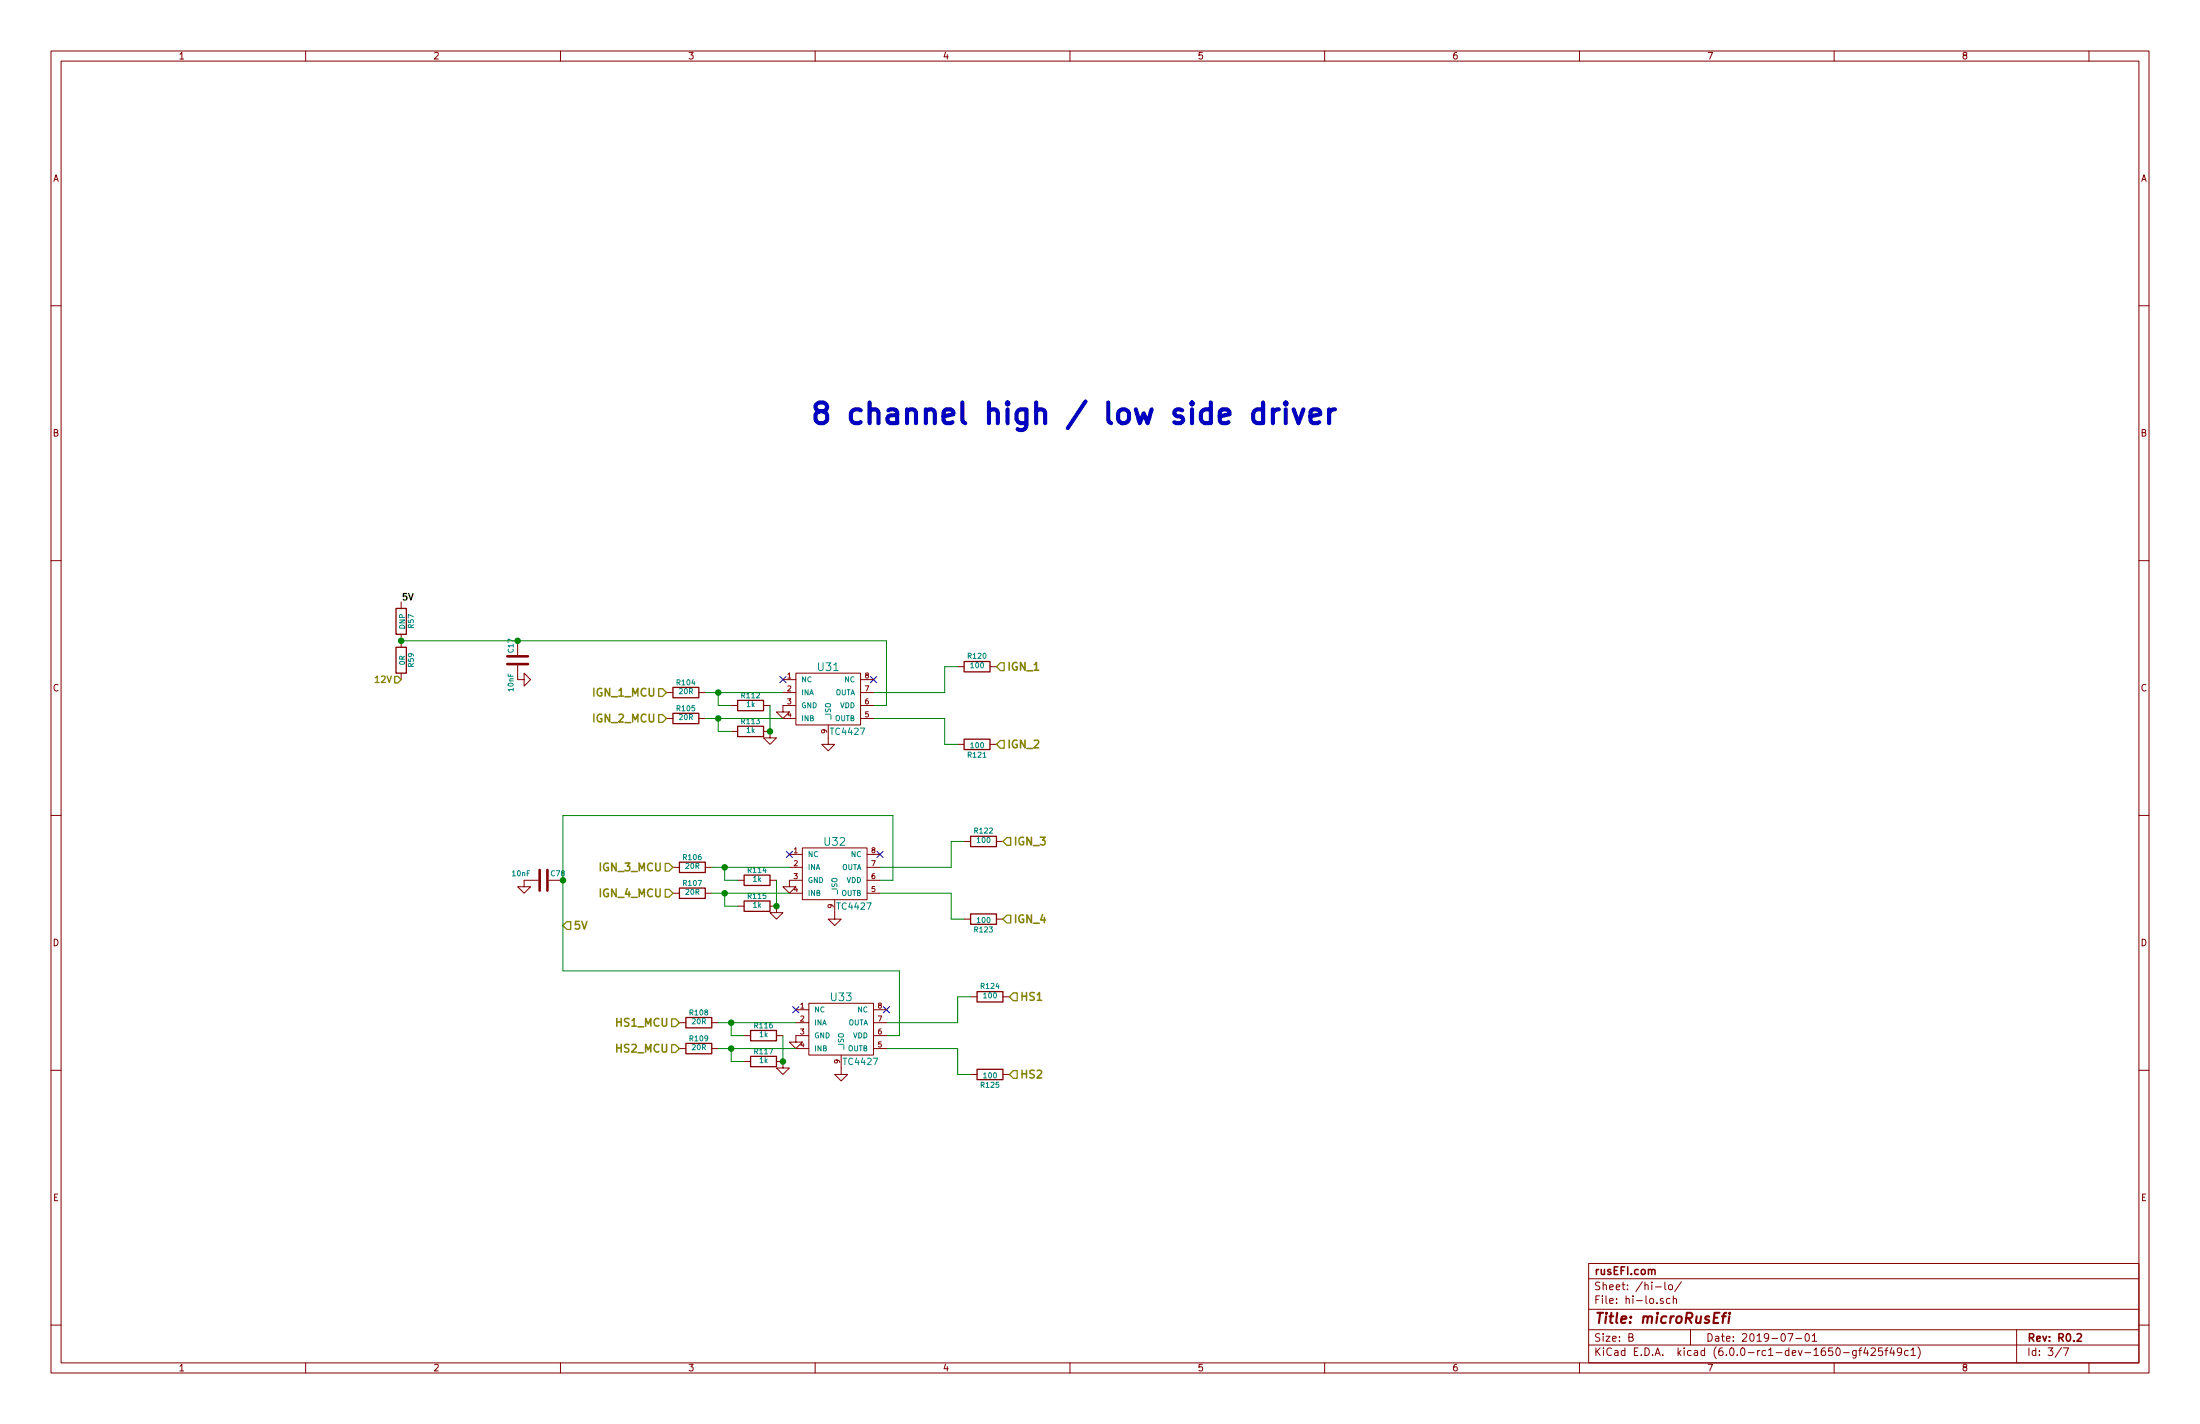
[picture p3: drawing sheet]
EESchema Schematic File Version 4
LIBS:microRusEfi-cache
EELAYER 29 0
EELAYER END
$Descr B 17000 11000
encoding utf-8
Sheet 3 7
Title "microRusEfi"
Date "2019-07-01"
Rev "R0.2"
Comp "rusEFI.com"
Comment1 ""
Comment2 ""
Comment3 ""
Comment4 ""
$EndDescr
Text Notes 6250 3300 0    160  ~ 32
8 channel high / low side driver
NoConn ~ 6150 7800
NoConn ~ 6850 7800
Wire Wire Line
	6850 8000 6950 8000
Wire Wire Line
	6850 7900 7400 7900
Wire Wire Line
	6850 8100 7400 8100
$Comp
L Device:R R125
U 1 1
P 7650 8300
F 0 "R125" V 7730 8300 40  0000 C CNN
F 1 "100" V 7657 8301 40  0000 C CNN
F 2 "Resistor_SMD:R_0603_1608Metric" V 980 3050 60  0001 C CNN
F 3 "" H 7650 8300 60  0001 C CNN
F 4 "RMCF0603FT100R" H 0   0   50  0001 C CNN "Part #"
F 5 "DIGI" H 0   0   50  0001 C CNN "VEND"
F 6 "RMCF0603FT100RCT-ND" H 0   0   50  0001 C CNN "VEND#"
F 7 "StackPole" H 0   0   50  0001 C CNN "Manufacturer"
	1    7650 8300
	0    1    1    0   
$EndComp
Wire Wire Line
	7400 8100 7400 8300
Wire Wire Line
	7400 7900 7400 7700
$Comp
L power:GND #PWR0155
U 1 1
P 6150 8000
F 0 "#PWR0155" H 6150 8000 30  0001 C CNN
F 1 "GND" H 6150 7930 30  0001 C CNN
F 2 "" H 6150 8000 60  0000 C CNN
F 3 "" H 6150 8000 60  0000 C CNN
	1    6150 8000
	1    0    0    -1  
$EndComp
$Comp
L Device:R R124
U 1 1
P 7650 7700
F 0 "R124" V 7730 7700 40  0000 C CNN
F 1 "100" V 7657 7701 40  0000 C CNN
F 2 "Resistor_SMD:R_0603_1608Metric" V 980 3050 60  0001 C CNN
F 3 "" H 7650 7700 60  0001 C CNN
F 4 "RMCF0603FT100R" H 0   0   50  0001 C CNN "Part #"
F 5 "DIGI" H 0   0   50  0001 C CNN "VEND"
F 6 "RMCF0603FT100RCT-ND" H 0   0   50  0001 C CNN "VEND#"
F 7 "StackPole" H 0   0   50  0001 C CNN "Manufacturer"
	1    7650 7700
	0    1    -1   0   
$EndComp
$Comp
L rusefi_tc4427:TC4427 U33
U 1 1
P 6500 7950
F 0 "U33" H 6500 8200 60  0000 C CNN
F 1 "TC4427" H 6650 7700 50  0000 C CNN
F 2 "modules:DFN-8-1EP_6x5mm_P1.27mm_EP4x2mm" H 6500 7950 60  0001 C CNN
F 3 "" H 6500 7950 60  0000 C CNN
F 4 "TC4427EOA" H 0   0   50  0001 C CNN "Part #"
F 5 "TC4427EOA-ND" H 0   0   50  0001 C CNN "VEND#"
F 6 "DIGI" H 0   0   50  0001 C CNN "VEND"
F 7 "MicroChip" H 0   0   50  0001 C CNN "Manufacturer"
	1    6500 7950
	1    0    0    -1  
$EndComp
$Comp
L power:GND #PWR0160
U 1 1
P 6500 8250
F 0 "#PWR0160" H 6500 8250 30  0001 C CNN
F 1 "GND" H 6500 8180 30  0001 C CNN
F 2 "" H 6500 8250 60  0000 C CNN
F 3 "" H 6500 8250 60  0000 C CNN
	1    6500 8250
	1    0    0    -1  
$EndComp
$Comp
L Device:R R116
U 1 1
P 5900 8000
F 0 "R116" V 5975 8000 40  0000 C CNN
F 1 "1k" V 5907 8001 40  0000 C CNN
F 2 "Resistor_SMD:R_0603_1608Metric" V -770 5150 60  0001 C CNN
F 3 "" H 5900 8000 60  0001 C CNN
F 4 "RMCF0603JJ1K00" H 0   0   50  0001 C CNN "Part #"
F 5 "DIGI" H 0   0   50  0001 C CNN "VEND"
F 6 "RMCF0603JJ1K00CT-ND" H 0   0   50  0001 C CNN "VEND#"
F 7 "StackPole" H 0   0   50  0001 C CNN "Manufacturer"
	1    5900 8000
	0    1    -1   0   
$EndComp
$Comp
L Device:R R108
U 1 1
P 5400 7900
F 0 "R108" V 5475 7900 40  0000 C CNN
F 1 "20R" V 5407 7901 40  0000 C CNN
F 2 "Resistor_SMD:R_0603_1608Metric" V -1270 5050 60  0001 C CNN
F 3 "" H 5400 7900 60  0001 C CNN
F 4 "RMCF0603JT20R0" H 0   0   50  0001 C CNN "Part #"
F 5 "DIGI" H 0   0   50  0001 C CNN "VEND"
F 6 "RMCF0603JT20R0CT-ND" H 0   0   50  0001 C CNN "VEND#"
F 7 "StackPole" H 0   0   50  0001 C CNN "Manufacturer"
	1    5400 7900
	0    1    -1   0   
$EndComp
$Comp
L Device:R R117
U 1 1
P 5900 8200
F 0 "R117" V 5975 8200 40  0000 C CNN
F 1 "1k" V 5907 8201 40  0000 C CNN
F 2 "Resistor_SMD:R_0603_1608Metric" V -770 5350 60  0001 C CNN
F 3 "" H 5900 8200 60  0001 C CNN
F 4 "RMCF0603JJ1K00" H 0   0   50  0001 C CNN "Part #"
F 5 "DIGI" H 0   0   50  0001 C CNN "VEND"
F 6 "RMCF0603JJ1K00CT-ND" H 0   0   50  0001 C CNN "VEND#"
F 7 "StackPole" H 0   0   50  0001 C CNN "Manufacturer"
	1    5900 8200
	0    1    -1   0   
$EndComp
$Comp
L Device:R R109
U 1 1
P 5400 8100
F 0 "R109" V 5475 8100 40  0000 C CNN
F 1 "20R" V 5407 8101 40  0000 C CNN
F 2 "Resistor_SMD:R_0603_1608Metric" V -1270 5250 60  0001 C CNN
F 3 "" H 5400 8100 60  0001 C CNN
F 4 "RMCF0603JT20R0" H 0   0   50  0001 C CNN "Part #"
F 5 "DIGI" H 0   0   50  0001 C CNN "VEND"
F 6 "RMCF0603JT20R0CT-ND" H 0   0   50  0001 C CNN "VEND#"
F 7 "StackPole" H 0   0   50  0001 C CNN "Manufacturer"
	1    5400 8100
	0    1    -1   0   
$EndComp
Wire Wire Line
	6150 7900 5650 7900
Wire Wire Line
	5650 7900 5650 8000
Wire Wire Line
	5650 8100 5650 8200
Wire Wire Line
	5650 8100 6150 8100
$Comp
L power:GND #PWR0153
U 1 1
P 6050 8200
F 0 "#PWR0153" H 6050 8200 30  0001 C CNN
F 1 "GND" H 6050 8130 30  0001 C CNN
F 2 "" H 6050 8200 60  0000 C CNN
F 3 "" H 6050 8200 60  0000 C CNN
	1    6050 8200
	1    0    0    -1  
$EndComp
Wire Wire Line
	7500 8300 7400 8300
Wire Wire Line
	7500 7700 7400 7700
Wire Wire Line
	5550 7900 5650 7900
Connection ~ 5650 7900
Wire Wire Line
	5550 8100 5650 8100
Connection ~ 5650 8100
Wire Wire Line
	5650 8000 5750 8000
Wire Wire Line
	5650 8200 5750 8200
Wire Wire Line
	6050 8000 6050 8200
Connection ~ 6050 8200
Wire Wire Line
	6950 7500 6950 8000
NoConn ~ 6100 6600
NoConn ~ 6800 6600
Wire Wire Line
	6800 6800 6900 6800
Wire Wire Line
	6800 6700 7350 6700
Wire Wire Line
	6800 6900 7350 6900
$Comp
L Device:R R123
U 1 1
P 7600 7100
F 0 "R123" V 7680 7100 40  0000 C CNN
F 1 "100" V 7607 7101 40  0000 C CNN
F 2 "Resistor_SMD:R_0603_1608Metric" V 930 1850 60  0001 C CNN
F 3 "" H 7600 7100 60  0001 C CNN
F 4 "RMCF0603FT100R" H 0   0   50  0001 C CNN "Part #"
F 5 "DIGI" H 0   0   50  0001 C CNN "VEND"
F 6 "RMCF0603FT100RCT-ND" H 0   0   50  0001 C CNN "VEND#"
F 7 "StackPole" H 0   0   50  0001 C CNN "Manufacturer"
	1    7600 7100
	0    1    1    0   
$EndComp
Wire Wire Line
	7350 6900 7350 7100
Wire Wire Line
	7350 6700 7350 6500
$Comp
L power:GND #PWR0154
U 1 1
P 6100 6800
F 0 "#PWR0154" H 6100 6800 30  0001 C CNN
F 1 "GND" H 6100 6730 30  0001 C CNN
F 2 "" H 6100 6800 60  0000 C CNN
F 3 "" H 6100 6800 60  0000 C CNN
	1    6100 6800
	1    0    0    -1  
$EndComp
$Comp
L Device:R R122
U 1 1
P 7600 6500
F 0 "R122" V 7680 6500 40  0000 C CNN
F 1 "100" V 7607 6501 40  0000 C CNN
F 2 "Resistor_SMD:R_0603_1608Metric" V 930 1850 60  0001 C CNN
F 3 "" H 7600 6500 60  0001 C CNN
F 4 "RMCF0603FT100R" H 0   0   50  0001 C CNN "Part #"
F 5 "DIGI" H 0   0   50  0001 C CNN "VEND"
F 6 "RMCF0603FT100RCT-ND" H 0   0   50  0001 C CNN "VEND#"
F 7 "StackPole" H 0   0   50  0001 C CNN "Manufacturer"
	1    7600 6500
	0    1    -1   0   
$EndComp
$Comp
L rusefi_tc4427:TC4427 U32
U 1 1
P 6450 6750
F 0 "U32" H 6450 7000 60  0000 C CNN
F 1 "TC4427" H 6600 6500 50  0000 C CNN
F 2 "modules:DFN-8-1EP_6x5mm_P1.27mm_EP4x2mm" H 6450 6750 60  0001 C CNN
F 3 "" H 6450 6750 60  0000 C CNN
F 4 "TC4427EOA" H 0   0   50  0001 C CNN "Part #"
F 5 "TC4427EOA-ND" H 0   0   50  0001 C CNN "VEND#"
F 6 "DIGI" H 0   0   50  0001 C CNN "VEND"
F 7 "MicroChip" H 0   0   50  0001 C CNN "Manufacturer"
	1    6450 6750
	1    0    0    -1  
$EndComp
$Comp
L power:GND #PWR0159
U 1 1
P 6450 7050
F 0 "#PWR0159" H 6450 7050 30  0001 C CNN
F 1 "GND" H 6450 6980 30  0001 C CNN
F 2 "" H 6450 7050 60  0000 C CNN
F 3 "" H 6450 7050 60  0000 C CNN
	1    6450 7050
	1    0    0    -1  
$EndComp
$Comp
L Device:R R114
U 1 1
P 5850 6800
F 0 "R114" V 5925 6800 40  0000 C CNN
F 1 "1k" V 5857 6801 40  0000 C CNN
F 2 "Resistor_SMD:R_0603_1608Metric" V -820 3950 60  0001 C CNN
F 3 "" H 5850 6800 60  0001 C CNN
F 4 "RMCF0603JJ1K00" H 0   0   50  0001 C CNN "Part #"
F 5 "DIGI" H 0   0   50  0001 C CNN "VEND"
F 6 "RMCF0603JJ1K00CT-ND" H 0   0   50  0001 C CNN "VEND#"
F 7 "StackPole" H 0   0   50  0001 C CNN "Manufacturer"
	1    5850 6800
	0    1    -1   0   
$EndComp
$Comp
L Device:R R106
U 1 1
P 5350 6700
F 0 "R106" V 5425 6700 40  0000 C CNN
F 1 "20R" V 5357 6701 40  0000 C CNN
F 2 "Resistor_SMD:R_0603_1608Metric" V -1320 3850 60  0001 C CNN
F 3 "" H 5350 6700 60  0001 C CNN
F 4 "RMCF0603JT20R0" H 0   0   50  0001 C CNN "Part #"
F 5 "DIGI" H 0   0   50  0001 C CNN "VEND"
F 6 "RMCF0603JT20R0CT-ND" H 0   0   50  0001 C CNN "VEND#"
F 7 "StackPole" H 0   0   50  0001 C CNN "Manufacturer"
	1    5350 6700
	0    1    -1   0   
$EndComp
$Comp
L Device:R R115
U 1 1
P 5850 7000
F 0 "R115" V 5925 7000 40  0000 C CNN
F 1 "1k" V 5857 7001 40  0000 C CNN
F 2 "Resistor_SMD:R_0603_1608Metric" V -820 4150 60  0001 C CNN
F 3 "" H 5850 7000 60  0001 C CNN
F 4 "RMCF0603JJ1K00" H 0   0   50  0001 C CNN "Part #"
F 5 "DIGI" H 0   0   50  0001 C CNN "VEND"
F 6 "RMCF0603JJ1K00CT-ND" H 0   0   50  0001 C CNN "VEND#"
F 7 "StackPole" H 0   0   50  0001 C CNN "Manufacturer"
	1    5850 7000
	0    1    -1   0   
$EndComp
$Comp
L Device:R R107
U 1 1
P 5350 6900
F 0 "R107" V 5425 6900 40  0000 C CNN
F 1 "20R" V 5357 6901 40  0000 C CNN
F 2 "Resistor_SMD:R_0603_1608Metric" V -1320 4050 60  0001 C CNN
F 3 "" H 5350 6900 60  0001 C CNN
F 4 "RMCF0603JT20R0" H 0   0   50  0001 C CNN "Part #"
F 5 "DIGI" H 0   0   50  0001 C CNN "VEND"
F 6 "RMCF0603JT20R0CT-ND" H 0   0   50  0001 C CNN "VEND#"
F 7 "StackPole" H 0   0   50  0001 C CNN "Manufacturer"
	1    5350 6900
	0    1    -1   0   
$EndComp
Wire Wire Line
	6100 6700 5600 6700
Wire Wire Line
	5600 6700 5600 6800
Wire Wire Line
	5600 6900 5600 7000
Wire Wire Line
	5600 6900 6100 6900
$Comp
L power:GND #PWR0151
U 1 1
P 6000 7000
F 0 "#PWR0151" H 6000 7000 30  0001 C CNN
F 1 "GND" H 6000 6930 30  0001 C CNN
F 2 "" H 6000 7000 60  0000 C CNN
F 3 "" H 6000 7000 60  0000 C CNN
	1    6000 7000
	1    0    0    -1  
$EndComp
Wire Wire Line
	7450 7100 7350 7100
Wire Wire Line
	7450 6500 7350 6500
Wire Wire Line
	5500 6700 5600 6700
Connection ~ 5600 6700
Wire Wire Line
	5500 6900 5600 6900
Connection ~ 5600 6900
Wire Wire Line
	5600 6800 5700 6800
Wire Wire Line
	5600 7000 5700 7000
Wire Wire Line
	6000 6800 6000 7000
Connection ~ 6000 7000
Wire Wire Line
	6900 6300 6900 6800
$Comp
L Device:C C78
U 1 1
P 4200 6800
F 0 "C78" V 4250 6850 40  0000 L CNN
F 1 "10nF" V 4250 6550 40  0000 L CNN
F 2 "Capacitor_SMD:C_0603_1608Metric" V -2120 1850 60  0001 C CNN
F 3 "" H 4200 6800 60  0001 C CNN
F 4 "C0603C103K1RACTU" H 0   0   50  0001 C CNN "Part #"
F 5 "DIGI" H 0   0   50  0001 C CNN "VEND"
F 6 "399-3189-1-ND" H 0   0   50  0001 C CNN "VEND#"
F 7 "KEMET" H 0   0   50  0001 C CNN "Manufacturer"
	1    4200 6800
	0    1    -1   0   
$EndComp
$Comp
L power:GND #PWR0149
U 1 1
P 4050 6800
F 0 "#PWR0149" H 4050 6800 30  0001 C CNN
F 1 "GND" H 4050 6730 30  0001 C CNN
F 2 "" H 4050 6800 60  0000 C CNN
F 3 "" H 4050 6800 60  0000 C CNN
	1    4050 6800
	1    0    0    -1  
$EndComp
NoConn ~ 6050 5250
NoConn ~ 6750 5250
Wire Wire Line
	6750 5450 6850 5450
Wire Wire Line
	6750 5350 7300 5350
Wire Wire Line
	6750 5550 7300 5550
$Comp
L Device:R R121
U 1 1
P 7550 5750
F 0 "R121" V 7630 5750 40  0000 C CNN
F 1 "100" V 7557 5751 40  0000 C CNN
F 2 "Resistor_SMD:R_0603_1608Metric" V 880 500 60  0001 C CNN
F 3 "" H 7550 5750 60  0001 C CNN
F 4 "RMCF0603FT100R" H 0   0   50  0001 C CNN "Part #"
F 5 "DIGI" H 0   0   50  0001 C CNN "VEND"
F 6 "RMCF0603FT100RCT-ND" H 0   0   50  0001 C CNN "VEND#"
F 7 "StackPole" H 0   0   50  0001 C CNN "Manufacturer"
	1    7550 5750
	0    1    1    0   
$EndComp
Wire Wire Line
	7300 5550 7300 5750
Wire Wire Line
	7300 5350 7300 5150
$Comp
L power:GND #PWR0152
U 1 1
P 6050 5450
F 0 "#PWR0152" H 6050 5450 30  0001 C CNN
F 1 "GND" H 6050 5380 30  0001 C CNN
F 2 "" H 6050 5450 60  0000 C CNN
F 3 "" H 6050 5450 60  0000 C CNN
	1    6050 5450
	1    0    0    -1  
$EndComp
$Comp
L Device:R R120
U 1 1
P 7550 5150
F 0 "R120" V 7630 5150 40  0000 C CNN
F 1 "100" V 7557 5151 40  0000 C CNN
F 2 "Resistor_SMD:R_0603_1608Metric" V 880 500 60  0001 C CNN
F 3 "" H 7550 5150 60  0001 C CNN
F 4 "RMCF0603FT100R" H 0   0   50  0001 C CNN "Part #"
F 5 "DIGI" H 0   0   50  0001 C CNN "VEND"
F 6 "RMCF0603FT100RCT-ND" H 0   0   50  0001 C CNN "VEND#"
F 7 "StackPole" H 0   0   50  0001 C CNN "Manufacturer"
	1    7550 5150
	0    1    -1   0   
$EndComp
$Comp
L rusefi_tc4427:TC4427 U31
U 1 1
P 6400 5400
F 0 "U31" H 6400 5650 60  0000 C CNN
F 1 "TC4427" H 6550 5150 50  0000 C CNN
F 2 "modules:DFN-8-1EP_6x5mm_P1.27mm_EP4x2mm" H 6400 5400 60  0001 C CNN
F 3 "" H 6400 5400 60  0000 C CNN
F 4 "TC4427EOA" H 0   0   50  0001 C CNN "Part #"
F 5 "TC4427EOA-ND" H 0   0   50  0001 C CNN "VEND#"
F 6 "DIGI" H 0   0   50  0001 C CNN "VEND"
F 7 "MicroChip" H 0   0   50  0001 C CNN "Manufacturer"
	1    6400 5400
	1    0    0    -1  
$EndComp
$Comp
L power:GND #PWR0158
U 1 1
P 6400 5700
F 0 "#PWR0158" H 6400 5700 30  0001 C CNN
F 1 "GND" H 6400 5630 30  0001 C CNN
F 2 "" H 6400 5700 60  0000 C CNN
F 3 "" H 6400 5700 60  0000 C CNN
	1    6400 5700
	1    0    0    -1  
$EndComp
Text HLabel 4350 7150 2    60   Input ~ 12
5V
$Comp
L Device:R R112
U 1 1
P 5800 5450
F 0 "R112" V 5875 5450 40  0000 C CNN
F 1 "1k" V 5807 5451 40  0000 C CNN
F 2 "Resistor_SMD:R_0603_1608Metric" V -870 2600 60  0001 C CNN
F 3 "" H 5800 5450 60  0001 C CNN
F 4 "RMCF0603JJ1K00" H 0   0   50  0001 C CNN "Part #"
F 5 "DIGI" H 0   0   50  0001 C CNN "VEND"
F 6 "RMCF0603JJ1K00CT-ND" H 0   0   50  0001 C CNN "VEND#"
F 7 "StackPole" H 0   0   50  0001 C CNN "Manufacturer"
	1    5800 5450
	0    1    -1   0   
$EndComp
$Comp
L Device:R R104
U 1 1
P 5300 5350
F 0 "R104" V 5375 5350 40  0000 C CNN
F 1 "20R" V 5307 5351 40  0000 C CNN
F 2 "Resistor_SMD:R_0603_1608Metric" V -1370 2500 60  0001 C CNN
F 3 "" H 5300 5350 60  0001 C CNN
F 4 "RMCF0603JT20R0" H 0   0   50  0001 C CNN "Part #"
F 5 "DIGI" H 0   0   50  0001 C CNN "VEND"
F 6 "RMCF0603JT20R0CT-ND" H 0   0   50  0001 C CNN "VEND#"
F 7 "StackPole" H 0   0   50  0001 C CNN "Manufacturer"
	1    5300 5350
	0    1    -1   0   
$EndComp
$Comp
L Device:R R113
U 1 1
P 5800 5650
F 0 "R113" V 5875 5650 40  0000 C CNN
F 1 "1k" V 5807 5651 40  0000 C CNN
F 2 "Resistor_SMD:R_0603_1608Metric" V -870 2800 60  0001 C CNN
F 3 "" H 5800 5650 60  0001 C CNN
F 4 "RMCF0603JJ1K00" H 0   0   50  0001 C CNN "Part #"
F 5 "DIGI" H 0   0   50  0001 C CNN "VEND"
F 6 "RMCF0603JJ1K00CT-ND" H 0   0   50  0001 C CNN "VEND#"
F 7 "StackPole" H 0   0   50  0001 C CNN "Manufacturer"
	1    5800 5650
	0    1    -1   0   
$EndComp
$Comp
L Device:R R105
U 1 1
P 5300 5550
F 0 "R105" V 5375 5550 40  0000 C CNN
F 1 "20R" V 5307 5551 40  0000 C CNN
F 2 "Resistor_SMD:R_0603_1608Metric" V -1370 2700 60  0001 C CNN
F 3 "" H 5300 5550 60  0001 C CNN
F 4 "RMCF0603JT20R0" H 0   0   50  0001 C CNN "Part #"
F 5 "DIGI" H 0   0   50  0001 C CNN "VEND"
F 6 "RMCF0603JT20R0CT-ND" H 0   0   50  0001 C CNN "VEND#"
F 7 "StackPole" H 0   0   50  0001 C CNN "Manufacturer"
	1    5300 5550
	0    1    -1   0   
$EndComp
Wire Wire Line
	6050 5350 5550 5350
Wire Wire Line
	5550 5350 5550 5450
Wire Wire Line
	5550 5550 5550 5650
Wire Wire Line
	5550 5550 6050 5550
$Comp
L power:GND #PWR0150
U 1 1
P 5950 5650
F 0 "#PWR0150" H 5950 5650 30  0001 C CNN
F 1 "GND" H 5950 5580 30  0001 C CNN
F 2 "" H 5950 5650 60  0000 C CNN
F 3 "" H 5950 5650 60  0000 C CNN
	1    5950 5650
	1    0    0    -1  
$EndComp
Wire Wire Line
	7400 5750 7300 5750
Wire Wire Line
	7400 5150 7300 5150
Wire Wire Line
	5450 5350 5550 5350
Connection ~ 5550 5350
Wire Wire Line
	5450 5550 5550 5550
Connection ~ 5550 5550
Wire Wire Line
	5550 5450 5650 5450
Wire Wire Line
	5550 5650 5650 5650
Wire Wire Line
	5950 5450 5950 5650
Connection ~ 5950 5650
Wire Wire Line
	6850 4950 6850 5450
Text HLabel 7700 5150 2    60   Input ~ 12
IGN_1
Text HLabel 7700 5750 2    60   Input ~ 12
IGN_2
Text HLabel 7750 6500 2    60   Input ~ 12
IGN_3
Text HLabel 7750 7100 2    60   Input ~ 12
IGN_4
Text HLabel 7800 7700 2    60   Input ~ 12
HS1
Text HLabel 7800 8300 2    60   Input ~ 12
HS2
Text HLabel 5150 5350 0    60   Input ~ 12
IGN_1_MCU
Text HLabel 5150 5550 0    60   Input ~ 12
IGN_2_MCU
Text HLabel 5200 6700 0    60   Input ~ 12
IGN_3_MCU
Text HLabel 5200 6900 0    60   Input ~ 12
IGN_4_MCU
Text HLabel 5250 7900 0    60   Input ~ 12
HS1_MCU
Text HLabel 5250 8100 0    60   Input ~ 12
HS2_MCU
Wire Wire Line
	4350 6300 4350 6800
Wire Wire Line
	4350 7500 6950 7500
Wire Wire Line
	4350 6300 6900 6300
Connection ~ 4350 6800
Text Label 3100 4650 0    50   ~ 10
5V
$Comp
L Device:C C17
U 1 1
P 4000 5100
F 0 "C17" V 4050 5150 40  0000 L CNN
F 1 "10nF" V 4050 4850 40  0000 L CNN
F 2 "Capacitor_SMD:C_0603_1608Metric" V -2320 150 60  0001 C CNN
F 3 "" H 4000 5100 60  0001 C CNN
F 4 "C0603C103K1RACTU" H 0   0   50  0001 C CNN "Part #"
F 5 "DIGI" H 0   0   50  0001 C CNN "VEND"
F 6 "399-3189-1-ND" H 0   0   50  0001 C CNN "VEND#"
F 7 "KEMET" H 0   0   50  0001 C CNN "Manufacturer"
	1    4000 5100
	-1   0    0    -1  
$EndComp
$Comp
L power:GND #PWR0164
U 1 1
P 4000 5250
F 0 "#PWR0164" H 4000 5250 30  0001 C CNN
F 1 "GND" H 4000 5180 30  0001 C CNN
F 2 "" H 4000 5250 60  0000 C CNN
F 3 "" H 4000 5250 60  0000 C CNN
	1    4000 5250
	0    -1   -1   0   
$EndComp
Connection ~ 4000 4950
Wire Wire Line
	4000 4950 6850 4950
Wire Wire Line
	4350 6800 4350 7500
$Comp
L Device:R R59
U 1 1
P 3100 5100
F 0 "R59" V 3175 5100 40  0000 C CNN
F 1 "0R" V 3107 5101 40  0000 C CNN
F 2 "Resistor_SMD:R_0603_1608Metric" V -3570 2250 60  0001 C CNN
F 3 "" H 3100 5100 60  0001 C CNN
F 4 "RMCF0603ZT0R00" H 0   0   50  0001 C CNN "Part #"
F 5 "DIGI" H 0   0   50  0001 C CNN "VEND"
F 6 "RMCF0603ZT0R00CT-ND" H 0   0   50  0001 C CNN "VEND#"
F 7 "StackPole" H 0   0   50  0001 C CNN "Manufacturer"
	1    3100 5100
	1    0    0    1   
$EndComp
$Comp
L Device:R R57
U 1 1
P 3100 4800
F 0 "R57" V 3175 4800 40  0000 C CNN
F 1 "DNP" V 3107 4801 40  0000 C CNN
F 2 "Resistor_SMD:R_0603_1608Metric" V -3570 1950 60  0001 C CNN
F 3 "" H 3100 4800 60  0001 C CNN
F 4 "DNP" H 0   0   50  0001 C CNN "Part #"
F 5 "DIGI" H 0   0   50  0001 C CNN "VEND"
F 6 "DNP" H 0   0   50  0001 C CNN "VEND#"
F 7 "DNP" H 0   0   50  0001 C CNN "Manufacturer"
	1    3100 4800
	1    0    0    1   
$EndComp
Wire Wire Line
	3100 4950 4000 4950
Connection ~ 3100 4950
Text HLabel 3100 5250 0    50   Input ~ 10
12V
$EndSCHEMATC
